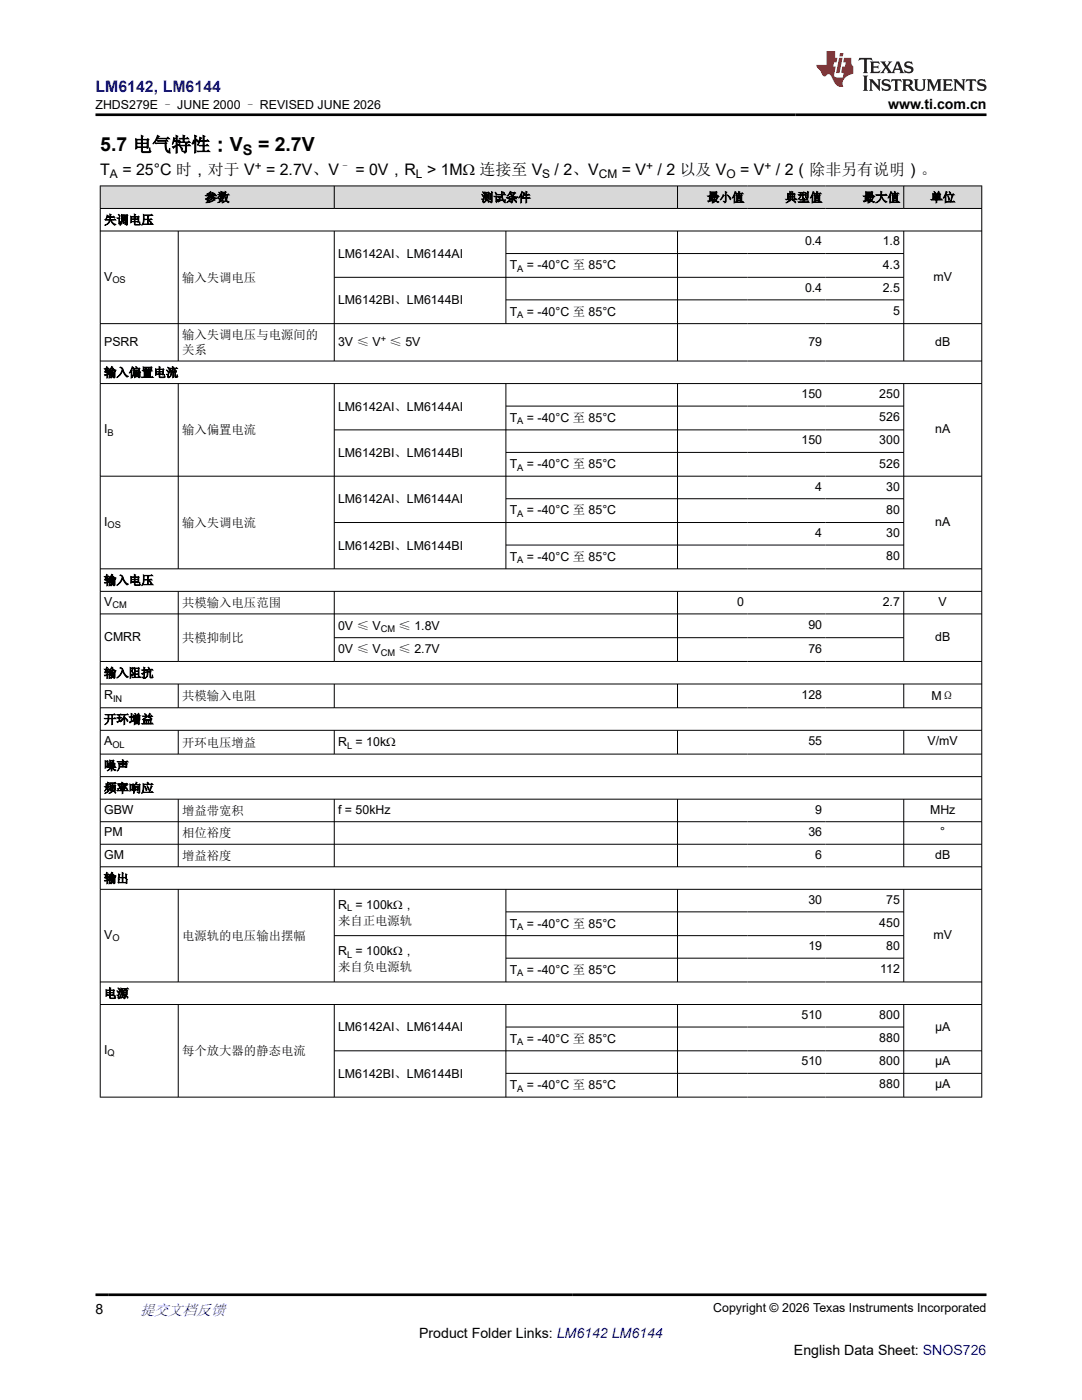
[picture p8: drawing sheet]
<svg xmlns="http://www.w3.org/2000/svg" width="216mm" height="279mm" viewBox="0 0 216 279" stroke-linecap="round" stroke-linejoin="round" font-family="sans-serif">
<g fill="#d8d8d8">
<path d="M20 37.1h175.9v4.5h-175.9z" fill-rule="evenodd"/>
<path d="M20.1 37.2h46.5v4.3h-46.5z" fill-rule="evenodd"/>
<path d="M66.8 37.2h68.3v4.3h-68.3z" fill-rule="evenodd"/>
<path d="M135.3 37.2h13.9v4.3h-13.9z" fill-rule="evenodd"/>
<path d="M149.2 37.2h15.6v4.3h-15.6z" fill-rule="evenodd"/>
<path d="M164.8 37.2h15.5v4.3h-15.5z" fill-rule="evenodd"/>
<path d="M180.4 37.2h15.4v4.3h-15.4z" fill-rule="evenodd"/>
</g>
<g fill="none" stroke="#000" stroke-width=".2">
<path d="M19.9 37.1h176.1M20 37v182M66.7 37v4.7M135.2 37v4.7M180.3 37v4.7M195.9 37v182M19.9 41.6h176.1M19.9 46.1h176.1M35.6 46.1v26M66.7 46.1v26M66.7 55.3h113.7M100.9 46.1v18.6"/>
<path d="M100.9 50.6h79.5M100.9 59.8h79.5M135.2 46.1v26M180.3 46.1v26M19.9 64.6h176.1M19.9 72.1h176.1M19.9 76.5h176.1M35.6 76.5v37.1M66.7 76.5v37.1M100.9 76.5v37.1M135.2 76.5v37.1M180.3 76.5v37.1"/>
<path d="M19.9 95h176.1M66.7 85.8h113.7M100.9 81h79.5M100.9 90.3h79.5M100.9 99.5h79.5M19.9 113.5h176.1M19.9 118h176.1M35.6 118v14.1M66.7 118v14.1M66.7 104.3h113.7M100.9 108.8h79.5M135.2 118v14.1"/>
<path d="M180.3 118v14.1M19.9 122.5h176.1M19.9 132h176.1M19.9 136.5h176.1M35.6 136.5v4.8M66.7 136.5v4.8M66.7 127.3h113.7M135.2 136.5v4.8M180.3 136.5v4.8M19.9 141.3h176.1M19.9 145.8h176.1M19.9 150.5h176.1"/>
<path d="M19.9 155h176.1M19.9 159.5h176.1M35.6 145.8v4.8M35.6 159.5v13.5M66.7 145.8v4.8M66.7 159.5v13.5M135.2 145.8v4.8M135.2 159.5v13.5M180.3 145.8v4.8M180.3 159.5v13.5M19.9 164h176.1M19.9 168.5h176.1"/>
<path d="M19.9 173h176.1M19.9 177.5h176.1M35.6 177.5v18.5M66.7 177.5v18.5M100.9 177.5v18.5M135.2 177.5v18.5M180.3 177.5v18.5M19.9 196h176.1M100.9 182h79.5M100.9 191.2h79.5M180.4 186.7h-113.7M19.9 200.5h176.1"/>
<path d="M35.6 200.5v18.5M66.7 200.5v18.5M66.7 209.7h129.3M100.9 200.5v18.5M100.9 205h79.5M100.9 214.2h95.1M135.2 200.5v18.5M180.3 200.5v18.5M196 219h-176.1"/>
</g>
<path d="M171.5 11.6l-.2 .5 .5-.2h.6v.1v2.2l-.2 .4h1l-.2-.4v-2.2v-.1h.5l.6 .2-.2-.5zM173.6 12.3l.2 .4v1.5l-.2 .4h1.9l.1-.6a1.08 1.08 0 0 1-1.3 .2v-.7h.6l.4 .2v-.7l-.4 .2h-.6v-.5l.2-.2a1 1 0 0 1 1 .3l-.1-.5zM175.7 12.3l.9 1.1-1 1.2h.9l-.2-.2 .5-.8 .4 .8-.2 .2h1.6l-.2-.2 .2-.5h.9l.1 .5-.1 .2h.9l-.2-.3-.8-2h-.5l-.9 2.2-.9-1.1 .9-1.1h-.8l.2 .2-.4 .6-.4-.6 .2-.2zM179 12.7l.4 1h-.7zM180.7 12.4a.65 .65 0 0 0-.2 .7 .65 .65 0 0 0 .6 .5l.6 .1 .1 .3a.79 .79 0 0 1-.7 .4 .79 .79 0 0 1-.7-.5l.1 .7 .2-.1a.93 .93 0 0 0 1.1 .1 .93 .93 0 0 0 .4-1 1.46 1.46 0 0 0-1.2-.6l-.1-.3a1.09 1.09 0 0 1 1.2 .2l-.2-.6-.1 .1-.5-.2zM172.2 15.1l.2 .4v2.2l-.2 .4h1l-.2-.4v-2.2l.2-.4zM173.4 15.8l.2 .4v1.5l-.2 .4h.8l-.3-.4 .1-1.3 1.6 1.8v-2l.2-.4h-.7l.1 .2 .1 1.1-1.2-1.3zM176.2 15.9a.65 .65 0 0 0-.2 .8 .65 .65 0 0 0 .6 .4l.6 .2 .1 .2a.79 .79 0 0 1-.7 .4 .79 .79 0 0 1-.7-.5l.1 .7 .2-.1a.93 .93 0 0 0 1.1 .1 .93 .93 0 0 0 .4-.9 1.46 1.46 0 0 0-1.2-.6l-.1-.4a1.09 1.09 0 0 1 1.2 .2l-.1-.6-.2 .1-.5-.1zM177.9 15.8l-.1 .6a.63 .63 0 0 1 .8-.3v1.6l-.3 .4h1l-.2-.4v-1.6a.66 .66 0 0 1 .8 .3l-.1-.6zM180 15.8l.2 .4v1.5l-.2 .4h1l-.2-.2-.1-.7h.5l.1 .2a.79 .79 0 0 0 1.2 .6l-1-.9a.61 .61 0 0 0 .6-.6 .61 .61 0 0 0-.5-.7zM180.8 16.1h.1a.47 .47 0 0 1 .5 .1 .47 .47 0 0 1 .1 .5l-.1 .1-.7 .1zM182.3 15.8l.2 .2a2.27 2.27 0 0 0 .4 2 1.04 1.04 0 0 0 1.7-.7v-1.3l.2-.2h-.8l.2 .4v1.1a.6 .6 0 0 1-.6 .6 .6 .6 0 0 1-.6-.6v-1.1l.3-.4zM184.9 15.8l.2 .4v1.5l-.2 .4h.8l-.3-.4v-1.4l.9 1.9 .9-1.9v1.4l-.3 .4h1l-.2-.4v-1.5l.2-.4h-.8l-.7 1.5-.6-1.5zM188.1 15.8l.2 .4v1.5l-.2 .4h1.9l.1-.6a1.09 1.09 0 0 1-1.3 .2v-.7h.6l.4 .2v-.6l-.4 .2h-.6v-.6l.2-.1a1.01 1.01 0 0 1 1 .3l-.1-.6zM190.2 15.8l.3 .4v1.5l-.3 .4h.8l-.2-.4v-1.3l1.6 1.8v-2l.2-.4h-.7l.2 .2v1.1l-1.2-1.3zM192.8 15.8l-.1 .6a.63 .63 0 0 1 .8-.3v1.6l-.3 .4h1l-.2-.4v-1.6a.66 .66 0 0 1 .8 .3l-.1-.6zM195.2 15.9a.65 .65 0 0 0-.2 .8 .65 .65 0 0 0 .6 .4l.6 .2 .2 .2a.79 .79 0 0 1-.7 .4 .79 .79 0 0 1-.7-.5l.1 .7 .2-.1a.93 .93 0 0 0 1 .1 .93 .93 0 0 0 .5-.9 1.46 1.46 0 0 0-1.3-.6v-.4a1.09 1.09 0 0 1 1.2 .2l-.2-.6-.2 .1-.5-.1z" fill="#231f20"/>
<path d="M164.9 10.2v2.8h-2l.1 .3 .8 1a.95 .95 0 0 0 1 .9 .59 .59 0 0 1 .5-.4 .59 .59 0 0 1 .5 .4l.4 .7a1.59 1.59 0 0 0 2.1 1.4 1.61 1.61 0 0 1 1-2.3l1-.3-.1-1.5a1.59 1.59 0 0 1-.3-1.7h-1.5l-.2 .9h.6l-.2 .9h-.5l-.2 1v.2l.4 .1-.1 .9h-.7a.73 .73 0 0 1-1-.7l.3-1.5h-.5l.1-.9h.5l.2-.9h-.5v-1.3zM167.4 11.5l-.6 3.1h.7l.6-3.1zM167.6 10.6l-.1 .6h.7l.1-.6z" fill="#ed1c24"/>
<path d="M19 22.9h177.8M19 258.4h177.8" fill="none" stroke="#000" stroke-width=".53"/>
<g font-size="3.9">
<text x="20" y="30.2">5.7 电气特性：V</text>
<text x="51.5" y="30.2">= 2.7V</text>
</g>
<text font-size="3.2" fill="#00f" x="19" y="18.3">LM6142, LM6144</text>
<g font-size="3.2">
<text x="20" y="34.9">T</text>
<text x="24.4" y="34.9">= 25°C 时，对于 V</text>
<text x="53.1" y="34.9">= 2.7V、V</text>
<text x="70.9" y="34.9">= 0V，R &gt; 1MΩ 连接至 V</text>
<text x="110.7" y="34.9">/ 2、V</text>
<text x="124.1" y="34.9">= V</text>
<text x="131.2" y="34.9">/ 2 以及 V</text>
<text x="147.7" y="34.9">= V</text>
<text x="154.8" y="34.9">/ 2（除非另有说明）。</text>
</g>
<text font-size="3" fill="#00f" x="27.9" y="262.4">提交文档反馈</text>
<text font-size="2.9" x="48.5" y="31">S</text>
<g font-size="2.8">
<text x="177.2" y="21.7">www.ti.com.cn</text>
<text x="19" y="262.1">8</text>
<text x="83.6" y="266.9">Product Folder Links: LM6142 LM6144</text>
<text x="158.4" y="270.3">English Data Sheet: SNOS726</text>
</g>
<g font-size="2.5">
<text x="19" y="21.8">ZHDS279E – JUNE 2000 – REVISED JUNE 2026</text>
<text x="40.9" y="40.2">参数</text>
<text x="96" y="40.2">测试条件</text>
<text x="141.1" y="40.2">最小值</text>
<text x="156.7" y="40.2">典型值</text>
<text x="172.2" y="40.2">最大值</text>
<text x="185.6" y="40.2">单位</text>
<text x="20.8" y="44.7">失调电压</text>
<text x="67.5" y="51.5">LM6142AI、LM6144AI</text>
<text x="101.7" y="53.7">T</text>
<text x="105.1" y="53.7">= -40°C 至 85°C</text>
<text x="160.6" y="49">0.4</text>
<text x="176.1" y="49">1.8</text>
<text x="176.1" y="53.6">4.3</text>
<text x="20.8" y="56">V</text>
<text x="36.3" y="56.2">输入失调电压</text>
<text x="160.6" y="58.2">0.4</text>
<text x="176.1" y="58.2">2.5</text>
<text x="186.3" y="56">mV</text>
<text x="67.5" y="60.7">LM6142BI、LM6144BI</text>
<text x="101.7" y="63">T</text>
<text x="105.1" y="63">= -40°C 至 85°C</text>
<text x="178.2" y="62.9">5</text>
<text x="20.8" y="69">PSRR</text>
<text x="36.3" y="67.7">输入失调电压与电源间的</text>
<text x="36.3" y="70.7">关系</text>
<text x="67.5" y="69.1">3V ≤ V</text>
<text x="77.7" y="69.1">≤ 5V</text>
<text x="161.3" y="69">79</text>
<text x="186.6" y="69">dB</text>
<text x="20.8" y="75.2">输入偏置电流</text>
<text x="67.5" y="81.9">LM6142AI、LM6144AI</text>
<text x="159.9" y="79.4">150</text>
<text x="175.4" y="79.4">250</text>
<text x="20.8" y="86.4">I</text>
<text x="36.3" y="86.7">输入偏置电流</text>
<text x="101.7" y="84.2">T</text>
<text x="105.1" y="84.2">= -40°C 至 85°C</text>
<text x="159.9" y="88.7">150</text>
<text x="175.4" y="84.1">526</text>
<text x="175.4" y="88.7">300</text>
<text x="186.6" y="86.4">nA</text>
<text x="67.5" y="91.2">LM6142BI、LM6144BI</text>
<text x="101.7" y="93.4">T</text>
<text x="105.1" y="93.4">= -40°C 至 85°C</text>
<text x="175.4" y="93.3">526</text>
<text x="67.5" y="100.4">LM6142AI、LM6144AI</text>
<text x="162.7" y="97.9">4</text>
<text x="176.8" y="97.9">30</text>
<text x="20.8" y="104.9">I</text>
<text x="36.3" y="105.2">输入失调电流</text>
<text x="101.7" y="102.7">T</text>
<text x="105.1" y="102.7">= -40°C 至 85°C</text>
<text x="162.7" y="107.2">4</text>
<text x="176.8" y="102.5">80</text>
<text x="176.8" y="107.2">30</text>
<text x="186.6" y="104.9">nA</text>
<text x="67.5" y="109.7">LM6142BI、LM6144BI</text>
<text x="101.7" y="111.9">T</text>
<text x="105.1" y="111.9">= -40°C 至 85°C</text>
<text x="176.8" y="111.8">80</text>
<text x="20.8" y="116.7">输入电压</text>
<text x="20.8" y="120.9">V</text>
<text x="36.3" y="121.2">共模输入电压范围</text>
<text x="67.5" y="125.7">0V ≤ V</text>
<text x="79.5" y="125.7">≤ 1.8V</text>
<text x="147.1" y="120.9">0</text>
<text x="161.3" y="125.5">90</text>
<text x="176.1" y="120.9">2.7</text>
<text x="187.3" y="120.9">V</text>
<text x="20.8" y="127.9">CMRR</text>
<text x="36.3" y="128.2">共模抑制比</text>
<text x="67.5" y="130.4">0V ≤ V</text>
<text x="79.5" y="130.4">≤ 2.7V</text>
<text x="161.3" y="130.3">76</text>
<text x="186.6" y="127.9">dB</text>
<text x="20.8" y="135.1">输入阻抗</text>
<text x="20.8" y="139.5">R</text>
<text x="36.3" y="139.8">共模输入电阻</text>
<text x="159.9" y="139.5">128</text>
<text x="185.9" y="139.6">MΩ</text>
<text x="20.8" y="144.4">开环增益</text>
<text x="20.8" y="148.8">A</text>
<text x="36.3" y="149">开环电压增益</text>
<text x="67.5" y="148.9">R = 10kΩ</text>
<text x="161.3" y="148.8">55</text>
<text x="185.1" y="148.8">V/mV</text>
<text x="20.8" y="153.6">噪声</text>
<text x="20.8" y="158.1">频率响应</text>
<text x="20.8" y="162.4">GBW</text>
<text x="20.8" y="166.9">PM</text>
<text x="36.3" y="162.6">增益带宽积</text>
<text x="36.3" y="167.1">相位裕度</text>
<text x="67.5" y="162.4">f = 50kHz</text>
<text x="161.3" y="166.9">36</text>
<text x="162.7" y="162.4">9</text>
<text x="185.6" y="162.4">MHz</text>
<text x="187.6" y="166.9">°</text>
<text x="20.8" y="171.4">GM</text>
<text x="36.3" y="171.6">增益裕度</text>
<text x="162.7" y="171.4">6</text>
<text x="186.6" y="171.4">dB</text>
<text x="20.8" y="176.1">输出</text>
<text x="67.5" y="181.4">R = 100kΩ，</text>
<text x="67.5" y="184.6">来自正电源轨</text>
<text x="101.7" y="185.1">T</text>
<text x="105.1" y="185.1">= -40°C 至 85°C</text>
<text x="161.3" y="180.4">30</text>
<text x="175.4" y="185">450</text>
<text x="176.8" y="180.4">75</text>
<text x="20.8" y="187.4">V</text>
<text x="36.3" y="187.6">电源轨的电压输出摆幅</text>
<text x="67.5" y="190.6">R = 100kΩ，</text>
<text x="161.3" y="189.6">19</text>
<text x="176.8" y="189.6">80</text>
<text x="186.3" y="187.4">mV</text>
<text x="67.5" y="193.8">来自负电源轨</text>
<text x="101.7" y="194.4">T</text>
<text x="105.1" y="194.4">= -40°C 至 85°C</text>
<text x="175.6" y="194.2">112</text>
<text x="20.8" y="199.1">电源</text>
<text x="159.9" y="203.4">510</text>
<text x="175.4" y="203.4">800</text>
<text x="67.5" y="205.9">LM6142AI、LM6144AI</text>
<text x="101.7" y="208.1">T</text>
<text x="105.1" y="208.1">= -40°C 至 85°C</text>
<text x="175.4" y="208">880</text>
<text x="186.6" y="205.7">µA</text>
<text x="20.8" y="210.4">I</text>
<text x="36.3" y="210.6">每个放大器的静态电流</text>
<text x="67.5" y="215.1">LM6142BI、LM6144BI</text>
<text x="159.9" y="212.6">510</text>
<text x="175.4" y="212.6">800</text>
<text x="186.6" y="212.6">µA</text>
<text x="101.7" y="217.3">T</text>
<text x="105.1" y="217.3">= -40°C 至 85°C</text>
<text x="175.4" y="217.2">880</text>
<text x="186.6" y="217.2">µA</text>
<text x="142.3" y="261.8">Copyright © 2026 Texas Instruments Incorporated</text>
</g>
<g font-size="2.4">
<text x="21.9" y="35.5">A</text>
<text x="50.8" y="33.8">+</text>
<text x="67.7" y="33.8">–</text>
<text x="83" y="35.5">L</text>
<text x="108.2" y="35.5">S</text>
<text x="119.5" y="35.5">CM</text>
<text x="128.9" y="33.8">+</text>
<text x="145" y="35.5">O</text>
<text x="152.6" y="33.8">+</text>
</g>
<g font-size="1.9">
<text x="22.4" y="56.5">OS</text>
<text x="103.2" y="54.2">A</text>
<text x="103.2" y="63.5">A</text>
<text x="76" y="68.3">+</text>
<text x="21.5" y="86.9">B</text>
<text x="103.2" y="84.7">A</text>
<text x="103.2" y="93.9">A</text>
<text x="21.5" y="105.4">OS</text>
<text x="103.2" y="103.2">A</text>
<text x="103.2" y="112.4">A</text>
<text x="22.4" y="121.4">CM</text>
<text x="76" y="126.1">CM</text>
<text x="76" y="130.9">CM</text>
<text x="22.6" y="140">IN</text>
<text x="22.4" y="149.3">OL</text>
<text x="69.2" y="149.4">L</text>
<text x="69.2" y="181.9">L</text>
<text x="103.2" y="185.6">A</text>
<text x="22.4" y="187.9">O</text>
<text x="69.2" y="191.1">L</text>
<text x="103.2" y="194.9">A</text>
<text x="103.2" y="208.6">A</text>
<text x="21.5" y="210.8">Q</text>
<text x="103.2" y="217.8">A</text>
</g>
</svg>
